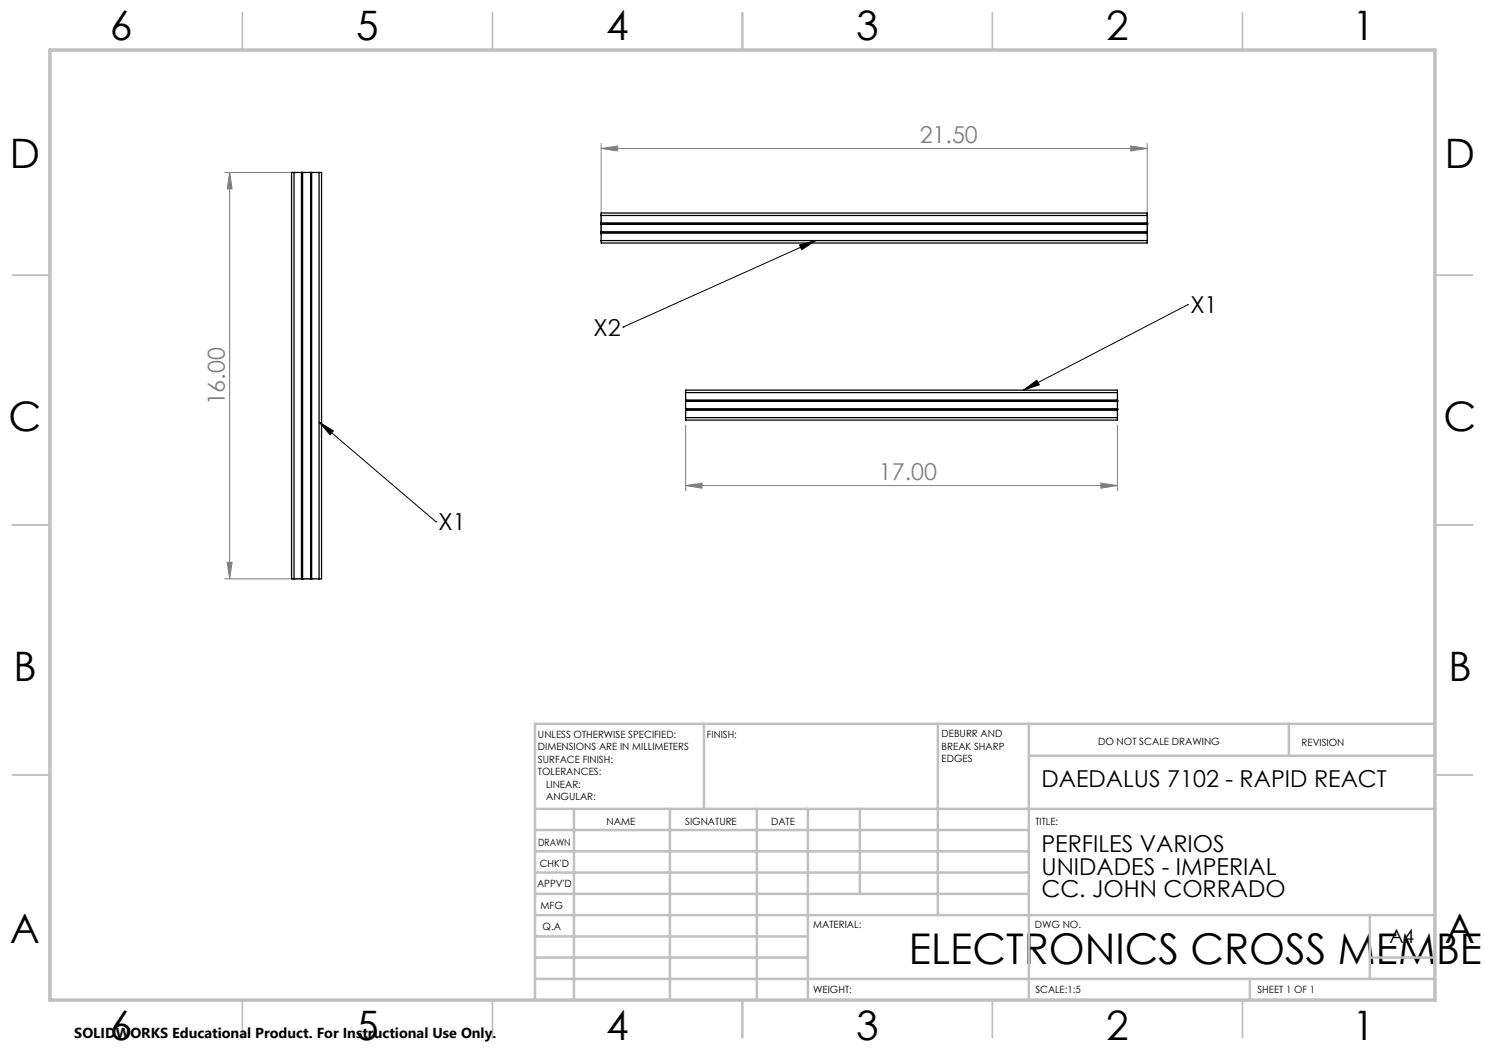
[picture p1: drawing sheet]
<svg xmlns="http://www.w3.org/2000/svg" width="297mm" height="210mm" viewBox="0 0 297 210" stroke-linecap="round" stroke-linejoin="round" font-family="sans-serif">
<path d="M159.9 49l3.2-.9-2.8 1.8zM163.1 48.1l-38.5 17.3M124.6 65.4h.1M204.7 78l2.7-1.9 .5 .9zM237.5 61h.1M237.5 61l-32.8 17M63.8 84.4l2.9 1.8-.7 .8zM63.8 84.4l23.4 19.9M87.2 104.3h.1" fill="none" stroke="#000" stroke-width=".2"/>
<g fill="none" stroke="#808080" stroke-width=".2">
<path d="M44.9 34.5h17.9M45.9 34.5l.5 3.3h-1zM45.9 34.5v81.3M120.2 29.7l3.3-.5v1zM120.2 28.7v18.4M120.2 29.7h109.2M226.1 29.2l3.3 .5-3.3 .5zM229.4 28.7v18.4M137.1 97.1l3.3-.5v1zM137.1 85v13.1M137.1 97.1h86.4M220.2 96.6l3.3 .5-3.3 .5z"/>
<path d="M223.5 85v13.1M44.9 115.8h17.9M45.4 112.5h1l-.5 3.3z"/>
</g>
<g fill="none" stroke="#c0c0c0" stroke-width=".35">
<path d="M48.5 2.5v7.5M98.5 2.5v7.5M148.5 2.5v7.5M198.5 2.5v7.5M248.5 2.5v7.5M2.5 55h7.5M287 55h7.5M2.5 105h7.5M287 105h7.5M2.5 155h7.5M287 155h7.5M48.5 200v7.5"/>
<path d="M98.5 200v7.5M148.5 200v7.5M198.5 200v7.5M248.5 200v7.5"/>
</g>
<g fill="none" stroke="#c0c0c0" stroke-width=".5">
<path d="M140.8 144.8v17M187.6 144.8v38.2M205.8 144.8v55.2M205.8 151.2h81.2M257.8 144.8v6.4M287 144.8h-180v55.2M107 161.8h180M107 178.8h98.8M107 174.5h98.8M107 170.3h98.8M107 166h98.8M114.8 161.8v38.2"/>
<path d="M134 161.8v38.2M151.4 161.8v38.2M161.6 161.8v38.2M172 161.8v17M107 195.8h180M107 191.5h54.6M107 187.3h54.6M107 183h180M250 195.8v4.2M274 191.5h13M274 183v12.8"/>
</g>
<path d="M10 10h277v190h-277z" fill="none" stroke="#c0c0c0" stroke-width=".7"/>
<path d="M63.8 84.4l2.9 1.8-.7 .8zM159.9 49l3.2-.9-2.8 1.8zM204.7 78l2.7-1.9 .5 .9z" fill="#000"/>
<g fill="#808080">
<path d="M220.2 96.6l3.3 .5-3.3 .5zM137.1 97.1l3.3-.5v1z"/>
<path d="M226.1 29.2l3.3 .5-3.3 .5zM120.2 29.7l3.3-.5v1z"/>
<path d="M45.4 112.5h1l-.5 3.3zM45.9 34.5l.5 3.3h-1z"/>
</g>
<g fill="none" stroke="#000" stroke-width=".25">
<path d="M58.8 34.5h-.5v81.3h.5M58.8 34.5v81.3M58.8 34.5h5M60.3 34.5v81.3M60.5 34.5h.1M60.5 34.5v81.3M62.1 34.5v81.3M62.2 34.5v81.3M62.3 34.5v81.3M63.8 34.5h.5v81.3h-.5M63.8 34.5v81.3M120.2 43.1v-.5h109.2v.5"/>
<path d="M120.2 48.1v.5h109.2v-.5M120.2 44.8h.1M120.2 48.1h109.2M120.2 46.6h109.2M120.2 43.1v5M120.2 43.1h109.2M120.2 44.6h109.2M120.2 46.5h109.2M120.2 44.8h109.2M120.2 46.4h109.2M229.4 44.8h.1M229.4 43.1v5"/>
<path d="M137.1 78.5v-.5h86.4v.5M137.1 78.5h86.4M137.1 78.5v5M223.5 78.5v5M137.1 83.5v.5h86.4v-.5M137.1 81.8h.1M137.1 80.2h.1M137.1 80h86.4M137.1 82h86.4M137.1 83.5h86.4M137.1 81.8h86.4M137.1 80.2h86.4"/>
<path d="M223.5 81.8h.1M223.5 80.2h.1M58.8 115.8h5M60.5 115.8h.1"/>
</g>
<text font-size="8.5" x="181.8" y="192.7">ELECTRONICS CROSS MEMBER</text>
<g font-size="8.1">
<text x="22" y="8">6</text>
<text x="71.2" y="8">5</text>
<text x="121.2" y="8">4</text>
<text x="171.3" y="8">3</text>
<text x="221.3" y="8">2</text>
<text x="270.5" y="8">1</text>
<text x="2" y="33.6">D</text>
<text x="289" y="33.6">D</text>
<text x="1.7" y="86.1">C</text>
<text x="288.7" y="86.1">C</text>
<text x="2.7" y="136.1">B</text>
<text x="289.7" y="136.1">B</text>
<text x="2" y="188.6">A</text>
<text x="289" y="188.6">A</text>
<text x="22" y="208">6</text>
<text x="71.2" y="208">5</text>
<text x="121.2" y="208">4</text>
<text x="171.3" y="208">3</text>
<text x="221.3" y="208">2</text>
<text x="270.5" y="208">1</text>
</g>
<g font-size="4.7" fill="#808080">
<text x="183.9" y="28.7">21.50</text>
<text x="44.9" y="81.1" transform="rotate(-90 44.9 81.1)">16.00</text>
<text x="175.8" y="96.1">17.00</text>
</g>
<g font-size="4.7">
<text x="238.1" y="62.7">X1</text>
<text x="118.7" y="67.1">X2</text>
<text x="87.7" y="106.1">X1</text>
<text x="208.3" y="157.3">DAEDALUS 7102 - RAPID REACT</text>
<text x="208.3" y="170.4">PERFILES VARIOS</text>
<text x="208.3" y="174.9">UNIDADES - IMPERIAL</text>
<text x="208.3" y="179.5">CC. JOHN CORRADO</text>
</g>
<text font-size="3.9" x="277.9" y="188.5">A4</text>
<text font-size="2.9" x="14.9" y="207.6">SOLIDWORKS Educational Product. For Instructional Use Only.</text>
<g font-size="2">
<text x="107.6" y="147.6">UNLESS OTHERWISE SPECIFIED:</text>
<text x="141.4" y="147.6">FINISH:</text>
<text x="188.3" y="147.5">DEBURR AND</text>
<text x="188.3" y="150">BREAK SHARP</text>
<text x="219.6" y="149">DO NOT SCALE DRAWING</text>
<text x="260.3" y="149.2">REVISION</text>
<text x="107.6" y="150.1">DIMENSIONS ARE IN MILLIMETERS</text>
<text x="107.6" y="152.6">SURFACE FINISH:</text>
<text x="107.6" y="155.1">TOLERANCES:</text>
<text x="188.3" y="152.5">EDGES</text>
<text x="109.2" y="157.6">LINEAR:</text>
<text x="109.2" y="160.1">ANGULAR:</text>
<text x="121.3" y="165">NAME</text>
<text x="137" y="164.9">SIGNATURE</text>
<text x="154.2" y="164.9">DATE</text>
<text x="207.1" y="164.9">TITLE:</text>
<text x="107.6" y="169.1">DRAWN</text>
<text x="107.9" y="173.3">CHK'D</text>
<text x="107.4" y="177.4">APPV'D</text>
<text x="108.1" y="181.8">MFG</text>
<text x="108.5" y="186">Q.A</text>
<text x="162.6" y="185.5">MATERIAL:</text>
<text x="207" y="185.5">DWG NO.</text>
<text x="162.6" y="198.5">WEIGHT:</text>
<text x="207.1" y="198.6">SCALE:1:5</text>
<text x="251.5" y="198.6">SHEET 1 OF 1</text>
</g>
</svg>
